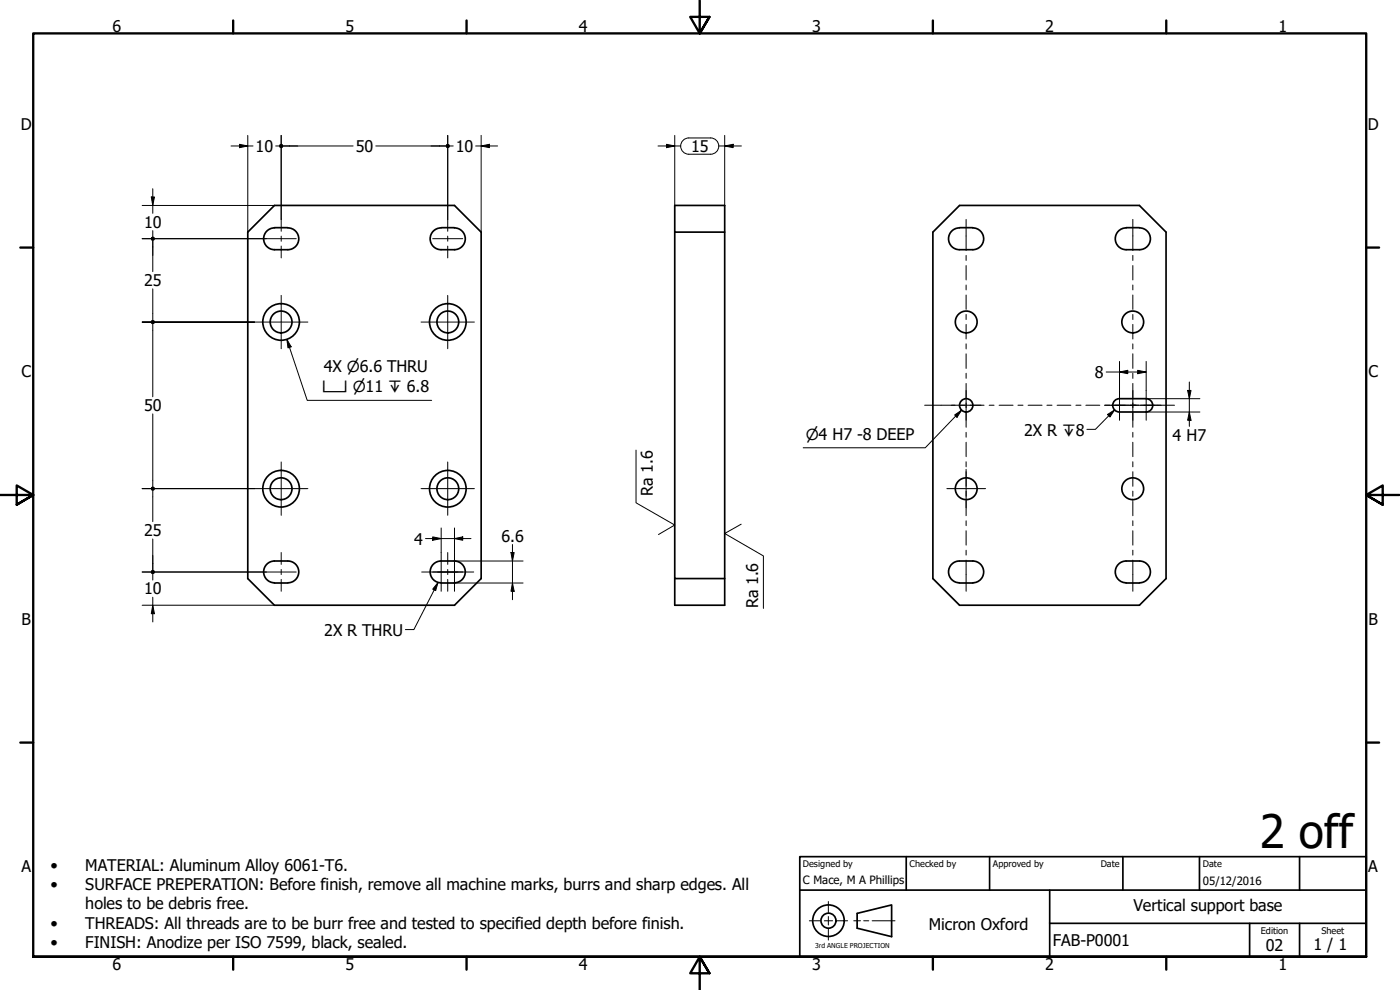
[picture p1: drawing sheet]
<svg xmlns="http://www.w3.org/2000/svg" width="420mm" height="297mm" viewBox="0 0 420 297" stroke-linecap="round" stroke-linejoin="round" font-family="sans-serif">
<!-- layer: Visible (ISO) -->
<g fill="none" stroke="#000" stroke-width=".51">
<path d="M74.4 69.6l8-8h54l8 8v104l-8 8h-54l-8-8zM82.4 68.3h4M82.4 68.4a3.3 3.3 0 0 0-3.3 3.2 3.3 3.3 0 0 0 3.3 3.3h4a3.3 3.3 0 0 0 3.3-3.2 3.3 3.3 0 0 0-3.3-3.3M132.4 68.4a3.3 3.3 0 0 0-3.3 3.2 3.3 3.3 0 0 0 3.3 3.3M132.4 68.3h4M136.4 68.4a3.3 3.3 0 0 1 3.2 3.2 3.3 3.3 0 0 1-3.2 3.3h-4M202.5 69.6h15v104h-15zM202.5 69.6v-8h15v8M280 69.6l8-8h53.9l8 8v104l-8 8h-53.9l-8-8zM287.9 68.4a3.3 3.3 0 0 0-3.2 3.2 3.3 3.3 0 0 0 3.2 3.3h4.1M288 68.3h4M291.9 68.4a3.3 3.3 0 0 1 3.3 3.2 3.3 3.3 0 0 1-3.3 3.3"/>
<path d="M337.9 68.3h4M338 68.4a3.3 3.3 0 0 0-3.3 3.2 3.3 3.3 0 0 0 3.3 3.3M342 68.4a3.3 3.3 0 0 1 3.2 3.2 3.3 3.3 0 0 1-3.2 3.3h-4.1M343.9 119.6a2 2 0 0 1 2 2 2 2 0 0 1-2 2M344 119.6h-8.1a2 2 0 0 0-2 2 2 2 0 0 0 2 2h8.1M80.1 169.3a3.3 3.3 0 0 1 2.3-1h4a3.3 3.3 0 0 1 3.3 3.3 3.3 3.3 0 0 1-3.3 3.3h-4a3.3 3.3 0 0 1-3-2.1 3.3 3.3 0 0 1 .7-3.5zM132.4 168.3a3.3 3.3 0 0 0-3.3 3.3 3.3 3.3 0 0 0 3.3 3.3M132.4 168.3h4a3.3 3.3 0 0 1 3.2 3.3 3.3 3.3 0 0 1-3.2 3.3h-4M202.5 173.6v8h15v-8M291.9 168.3a3.3 3.3 0 0 1 3.3 3.3 3.3 3.3 0 0 1-3.3 3.3M292 168.3h-4.1a3.3 3.3 0 0 0-3.2 3.3 3.3 3.3 0 0 0 3.2 3.3h4.1M337.9 168.3h4.1a3.3 3.3 0 0 1 3.2 3.3 3.3 3.3 0 0 1-3.2 3.3h-4.1"/>
<path d="M338 168.3a3.3 3.3 0 0 0-3.3 3.3 3.3 3.3 0 0 0 3.3 3.3"/>
<circle cx="84.4" cy="96.6" r="5.5"/>
<circle cx="84.4" cy="96.6" r="3.3"/>
<circle cx="134.4" cy="96.6" r="5.5"/>
<circle cx="134.4" cy="96.6" r="3.3"/>
<circle cx="290" cy="96.6" r="3.3"/>
<circle cx="339.9" cy="96.6" r="3.3"/>
<circle cx="290" cy="121.6" r="2"/>
<circle cx="84.4" cy="146.6" r="5.5"/>
<circle cx="84.4" cy="146.6" r="3.3"/>
<circle cx="134.4" cy="146.6" r="5.5"/>
<circle cx="134.4" cy="146.6" r="3.3"/>
<circle cx="290" cy="146.6" r="3.3"/>
<circle cx="339.9" cy="146.6" r="3.3"/>
</g>
<!-- layer: Border (ISO) -->
<g fill="none" stroke="#000" stroke-width=".7">
<path d="M70 6.1v3.9M140 6.1v3.9M210 0v10l-2.9-4.9h5.8l-2.9 4.9 2.9-4.9M280 6.1v3.9M350 6.1v3.9M6.1 74.3h3.9M410 74.3h3.9M0 148.5h10l-5-2.8v5.7l5-2.9-5 2.9M420 148.5h-10l5-2.8v5.7l-5-2.9 5 2.9M6.1 222.8h3.9M410 222.8h3.9M10 287.1v-277.1h400v277.1h-400h400"/>
<path d="M70 287.1v3.8M140 287.1v3.8M212.9 292l-2.9-4.9 2.9 4.9h-5.8l2.9-4.9v9.9M280 287.1v3.8M350 287.1v3.8"/>
</g>
<!-- layer: Sketch Geometry (ANSI) -->
<path d="M242.9 276.3h3.2M247.4 276.3h2.5M248.6 270.5v3.3M248.6 275v2.5M248.6 278.8v3.3M251.1 276.3h3.3M256.2 276.3h2.1M259.2 276.3h1.5M261.7 276.3h6.9" fill="none" stroke="#000" stroke-width=".3"/>
<g fill="none" stroke="#000" stroke-width=".51">
<path d="M257.2 274.1l10.4-2.6v9.5l-10.4-2.5z"/>
<circle cx="248.6" cy="276.2" r="4.7"/>
<circle cx="248.6" cy="276.2" r="2.25"/>
</g>
<!-- layer: Title (ISO) -->
<path d="M240 257h170v30.1h-170zM272 257v10.1M297 257v10.1M337 257v10.1M360 257v10.1M390 257v10.1M240 267.1h170M315 277h95M315 267.1v20M375 277v10.1M390 277v10.1" fill="none" stroke="#000" stroke-width=".51"/>
<!-- layer: Center Mark (ISO) -->
<g fill="none" stroke="#000" stroke-width=".3">
<path d="M76.4 96.6h16M84.4 88.6v16M126.4 96.6h16M134.4 88.6v16M289.9 117.1v9M336 117.1v9M344 117.1v9M84.4 138.6v16M134.4 138.6v16M285.5 121.6h8.9M331.5 121.6h9.5M339 121.6h9.5"/>
<path d="M76.4 146.6h16M126.4 146.6h16M284.2 146.6h11.6M289.9 140.8v11.6M126.6 171.6h10.8M131.4 171.6h10.8M132.4 165.8v11.6M136.4 165.8v11.6"/>
</g>
<!-- layer: Centerline (ISO) -->
<g fill="none" stroke="#000" stroke-width=".3">
<path d="M79.9 71.6h9M84.4 65.8v3.6M84.4 70.9v1.5M84.4 73.8v3.6M129.9 71.6h9M134.4 65.8v3.6M134.4 70.9v1.5M134.4 73.8v3.6M289.9 65.8v9.4M289.9 76.6v1.6M289.9 79.7v4.3M340 65.8v9.4"/>
<path d="M340 76.6v1.6M340 79.7v4.3M289.9 85.5v1.5M289.9 88.5v4.3M289.9 94.3v1.6M289.9 97.3v4.4M340 85.5v1.5M340 88.5v4.3M340 94.3v1.6M340 97.3v4.4M289.9 103.2v1.5M289.9 106.2v4.3"/>
<path d="M289.9 112v1.5M289.9 115v4.4M340 117.1v9M340 103.2v1.5M340 106.2v4.3M340 112v1.5M340 115v4.4M277.5 121.6h9.1M288.2 121.6h1.4M289.9 120.9v1.5M289.9 123.9v4.3M289.9 129.7v1.5"/>
<path d="M289.9 132.7v4.3M289.9 138.5v1.6M291.1 121.6h4.2M296.9 121.6h1.4M299.8 121.6h4.2M305.5 121.6h1.5M308.5 121.6h4.2M314.2 121.6h1.5M317.2 121.6h4.2M322.9 121.6h1.5M325.9 121.6h4.2M331.6 121.6h1.5"/>
<path d="M333.4 121.6h5.4M339.2 121.6h2.6M340 120.9v1.5M340 123.9v4.3M340 129.7v1.5M340 132.7v4.3M340 138.5v1.6M342.2 121.6h10.3M289.9 141.5v4.4M289.9 147.4v1.5M289.9 150.4v4.3M289.9 156.3v1.4"/>
<path d="M289.9 159.2v4.4M340 141.5v4.4M340 147.4v1.5M340 150.4v4.3M340 156.3v1.4M340 159.2v4.4M79.9 171.6h9M84.4 165.8v3.5M84.4 170.9v1.5M84.4 173.8v3.6M129.9 171.6h9M134.4 165.8v3.5"/>
<path d="M134.4 170.9v1.5M134.4 173.8v3.6M289.9 165.1v1.4M289.9 168.1v9.3M340 165.1v1.4M340 168.1v9.3"/>
</g>
<!-- layer: Dimension (ISO) -->
<g fill="none" stroke="#000" stroke-width=".3">
<path d="M45.4 59.1h1l-.6 2.5zM45.8 56.6v7.4M69.3 43.8h6.6M71.9 43.3l2.5 .5-2.5 .5zM74.4 40.6v29M82.7 43.8h1.7M84.4 40.6v25.2M85 43.8h21M112.8 43.8h20.9M134.4 43.8h1.6M134.4 40.6v25.2M142.7 43.8h6.7"/>
<path d="M144.4 43.8l2.5-.5v1zM144.4 40.6v29M197.5 43.8h6.8M200 43.3l2.5 .5-2.5 .5zM202.5 40.6v21M213.3 41.4a2.44 2.44 0 0 1 2.4 2.4 2.44 2.44 0 0 1-2.4 2.5M213.3 41.4h-6.6a2.44 2.44 0 0 0-2.4 2.4 2.44 2.44 0 0 0 2.4 2.5h6.6M215.7 43.8h6.8M217.5 43.8l2.5-.5v1zM217.5 40.6v21M42.7 71.6h37.2M42.7 61.6h39.7"/>
<path d="M45.8 69.2v2.4M45.8 72.2v9.3M42.7 96.6h33.7h-33.7M45.8 86.7v9.3M45.8 97.3v21.7M332 111.6h12M336 111.6l2.5-.5v1zM336 108.4v8.7M341.4 111.1l2.6 .5-2.6 .5zM344 108.4v8.7M344 119.6h16.1M356.4 117.1h1l-.5 2.5z"/>
<path d="M356.9 114.6v13.3M45.8 124.2v21.8M344 123.6h16.1M356.9 123.6l.5 2.5h-1zM42.7 146.6h33.7h-33.7M45.8 147.2v9.3M132.4 158.4v7.4M136.4 158.4v7.4M42.7 171.6h37.2M45.8 161.7v9.3M45.8 171.6v2.4M45.8 179.2v7.4"/>
<path d="M127.7 161.6h13.7M129.9 161.1l2.5 .5-2.5 .5zM136.4 161.6l2.5-.5v1zM136.5 168.3h20.5M136.5 174.9h20.5M153.4 165.8h.9l-.5 2.5zM153.8 174.9l.5 2.5h-.9zM153.8 163.4v16.5M42.7 181.6h39.7M45.8 181.6l.6 2.5h-1z"/>
</g>
<g fill="#000">
<path d="M45.4 59.1h1l-.6 2.5z" fill-rule="evenodd"/>
<path d="M71.9 43.3l2.5 .5-2.5 .5z" fill-rule="evenodd"/>
<path d="M144.4 43.8l2.5-.5v1z" fill-rule="evenodd"/>
<path d="M200 43.3l2.5 .5-2.5 .5z" fill-rule="evenodd"/>
<path d="M217.5 43.8l2.5-.5v1z" fill-rule="evenodd"/>
<path d="M336 111.6l2.5-.5v1z" fill-rule="evenodd"/>
<path d="M341.4 111.1l2.6 .5-2.6 .5z" fill-rule="evenodd"/>
<path d="M356.4 117.1h1l-.5 2.5z" fill-rule="evenodd"/>
<path d="M356.9 123.6l.5 2.5h-1z" fill-rule="evenodd"/>
<path d="M129.9 161.1l2.5 .5-2.5 .5z" fill-rule="evenodd"/>
<path d="M136.4 161.6l2.5-.5v1z" fill-rule="evenodd"/>
<path d="M153.4 165.8h.9l-.5 2.5z" fill-rule="evenodd"/>
<path d="M153.8 174.9l.5 2.5h-.9z" fill-rule="evenodd"/>
<path d="M45.8 181.6l.6 2.5h-1z" fill-rule="evenodd"/>
<circle cx="84.4" cy="43.8" r=".63"/>
<circle cx="134.4" cy="43.8" r=".63"/>
<circle cx="45.9" cy="71.6" r=".62"/>
<circle cx="45.8" cy="96.6" r=".63"/>
<circle cx="45.9" cy="96.6" r=".62"/>
<circle cx="45.8" cy="146.6" r=".63"/>
<circle cx="45.9" cy="146.6" r=".62"/>
<circle cx="45.8" cy="171.6" r=".63"/>
</g>
<!-- layer: Symbol (ISO) -->
<path d="M86.1 101.8l1.3 2.3-1 .3zM86.1 101.8l6.1 18.3h37.3M190.9 135.1v15.8l11.6 6.6-4.9 2.9M286.5 124.5l2.1-1.5-1.4 2.2zM288.6 123l-10.9 11.4h-36.7M332.4 124.4l2.1-1.4-1.4 2.1zM334.5 123l-5.8 5.8h-2.5M222.4 157.3l-4.9 2.8 11.6 6.7v15.7M131.4 174.8l-.7 2.4-.8-.4zM131.4 174.8l-7.2 14.1h-2.5" fill="none" stroke="#000" stroke-width=".3"/>
<g fill="#000">
<path d="M86.1 101.8l1.3 2.3-1 .3z" fill-rule="evenodd"/>
<path d="M286.5 124.5l2.1-1.5-1.4 2.2z" fill-rule="evenodd"/>
<path d="M332.4 124.4l2.1-1.4-1.4 2.1z" fill-rule="evenodd"/>
<path d="M131.4 174.8l-.7 2.4-.8-.4z" fill-rule="evenodd"/>
</g>
<text font-size="13.8" x="378.1" y="254.4">2 off</text>
<g font-size="4.8">
<text x="33.7" y="9.6">6</text>
<text x="103.7" y="9.6">5</text>
<text x="173.7" y="9.6">4</text>
<text x="243.7" y="9.6">3</text>
<text x="313.7" y="9.6">2</text>
<text x="383.7" y="9.6">1</text>
<text x="6.2" y="38.9">D</text>
<text x="410.5" y="38.9">D</text>
<text x="76.7" y="45.6">10</text>
<text x="106.7" y="45.6">50</text>
<text x="136.8" y="45.6">10</text>
<text x="207.4" y="45.5">15</text>
<text x="43.2" y="68.4">10</text>
<text x="43.2" y="85.8">25</text>
<text x="6.4" y="113.1">C</text>
<text x="97.2" y="111.6">4X ⌀6.6 THRU</text>
<text x="328.6" y="113.4">8</text>
<text x="410.7" y="113.1">C</text>
<text x="43.2" y="123.4">50</text>
<text x="307.3" y="130.7">2X R ↧8</text>
<text x="351.9" y="132.2">4 H7</text>
<text x="196" y="148.8" transform="rotate(-90 196 148.8)">Ra 1.6</text>
<text x="43.2" y="160.8">25</text>
<text x="124.3" y="163.4">4</text>
<text x="150.5" y="162.5">6.6</text>
<text x="43.2" y="178.4">10</text>
<text x="227.5" y="182.5" transform="rotate(-90 227.5 182.5)">Ra 1.6</text>
<text x="6.4" y="187.4">B</text>
<text x="97.3" y="190.7">2X R THRU</text>
<text x="410.7" y="187.4">B</text>
<text x="6.4" y="261.7">A</text>
<text x="15.1" y="261.4">•</text>
<text x="25.6" y="261.4">MATERIAL: Aluminum Alloy 6061-T6.</text>
<text x="410.7" y="261.7">A</text>
<text x="15.1" y="267.1">•</text>
<text x="25.6" y="267.1">SURFACE PREPERATION: Before finish, remove all machine marks, burrs and sharp edges. All</text>
<text x="25.6" y="272.8">holes to be debris free.</text>
<text x="340.2" y="273.4">Vertical support base</text>
<text x="15.1" y="278.6">•</text>
<text x="25.6" y="278.6">THREADS: All threads are to be burr free and tested to specified depth before finish.</text>
<text x="278.8" y="279">Micron Oxford</text>
<text x="15.1" y="284.4">•</text>
<text x="25.6" y="284.4">FINISH: Anodize per ISO 7599, black, sealed.</text>
<text x="316" y="283.8">FAB-P0001</text>
<text x="379.9" y="285.3">02</text>
<text x="394.2" y="285">1 / 1</text>
<text x="33.7" y="290.9">6</text>
<text x="103.7" y="290.9">5</text>
<text x="173.7" y="290.9">4</text>
<text x="243.7" y="290.9">3</text>
<text x="313.7" y="290.9">2</text>
<text x="383.7" y="290.9">1</text>
</g>
<g font-size="4.6">
<text x="96.7" y="117.7">⌴ ⌀11 ↧ 6.8</text>
<text x="241.8" y="131.9">⌀4 H7 -8 DEEP</text>
</g>
<g font-size="3.4">
<text x="241" y="265.4">C Mace, M A Phillips</text>
<text x="361" y="265.5">05/12/2016</text>
</g>
<g font-size="2.7">
<text x="241" y="260.1">Designed by</text>
<text x="273" y="260.1">Checked by</text>
<text x="298" y="260.1">Approved by</text>
<text x="330.3" y="260">Date</text>
<text x="361" y="260">Date</text>
<text x="378.4" y="280.1">Edition</text>
<text x="396.6" y="280.1">Sheet</text>
</g>
<text font-size="2" x="244.6" y="284.5">3rd ANGLE PROJECTION</text>
</svg>
